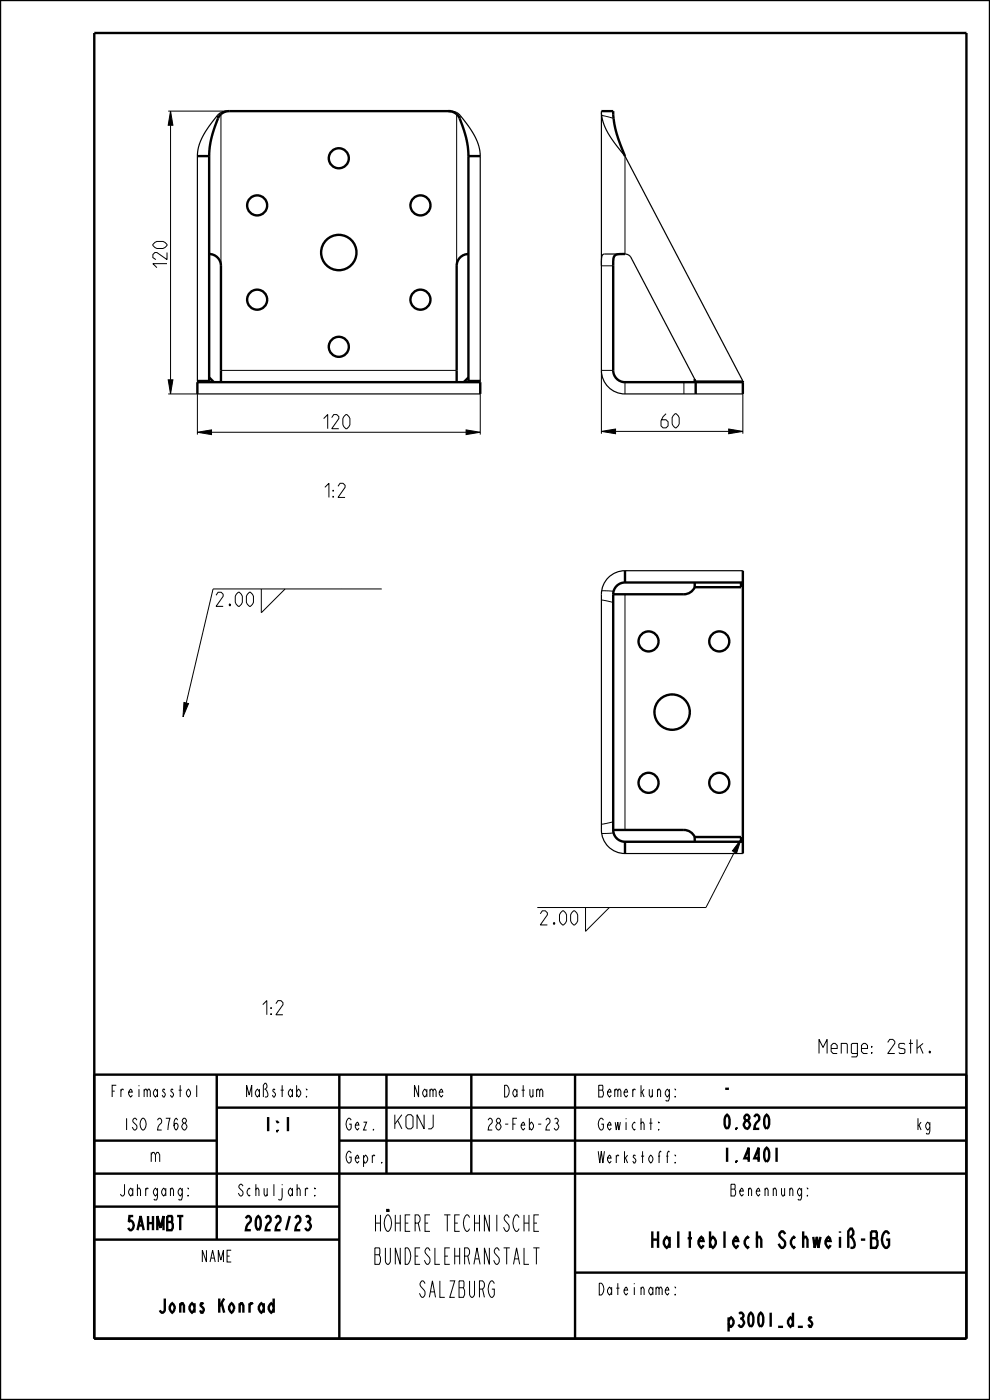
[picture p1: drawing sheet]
<svg xmlns="http://www.w3.org/2000/svg" width="210mm" height="297mm" viewBox="0 0 210 297" stroke-linecap="round" stroke-linejoin="round" font-family="sans-serif">
<path d="M36.2 23.6l.5 3h-1zM35.7 80.6h1l-.5 3zM41.9 91.7l3-.5v1zM98.9 91.2l3 .5-3 .5zM127.6 91.5l3-.5v1zM154.6 91l3 .5-3 .5zM39 149l1 .3-1.2 2.8zM157.2 178.1l-.9 2.9-.9-.5z" fill="#000"/>
<g fill="none" stroke="#000" stroke-width=".21">
<path d="M35.7 23.6h12.9M36.2 23.6l.5 3h-1zM36.2 26.6v54M132.6 33.1v20.8M46.9 78.6h50M130.1 78.6h-2.5v13.4M35.7 80.6h1l-.5 3zM35.7 83.6h6.2v8.6M41.9 91.7l3-.5v1zM41.9 80.8v.3M44.9 91.7h54M98.9 91.2l3 .5-3 .5z"/>
<path d="M101.9 80.8v.3M101.9 83.6v8.6M127.6 91.5l3-.5v1zM130.6 91.5h24M132.6 81.1v2.5M154.6 91l3 .5-3 .5zM157.6 83.6v8.4M60.5 124.9l-5.1 5.1M72.5 124.9h.1M81 124.9h-35.8l-5.7 24.2M132.6 126.1v50M39 149l1 .3-1.2 2.8z"/>
<path d="M157.2 178.1l-.9 2.9-.9-.5zM129.3 192.5l-5.1 5.1M141.2 192.5h.1M155.8 180.7l-6 11.8h-35.8"/>
</g>
<g fill="none" stroke="#000" stroke-width=".51">
<path d="M0 0h210v297h-210zM20 7h185v277h-185zM41.9 33.1h2.5v47.7h-2.5M101.9 33.1h-2.5v47.7h2.5M46.9 78.6v2.5M96.9 78.6v2.5M130.1 78.6a2.5 2.5 0 0 0 2.5 2.5M41.9 83.6v-2.5h60v2.5M44.4 80.1l1 1M99.4 80.1l-1 1M147.4 80.4v.7M147.6 81.1h10"/>
<path d="M147.6 80.8v2.8M157.6 80.8v2.8M130.1 126.1h2.5M132.6 121.1v2.5h25M147.4 123.6v1h9.8v-1M157.6 121.1v60M130.1 176.1h2.5M147.4 178.6v-1h9.8v1M157.6 178.6h-25v2.5M20 228h185v56M46 235h159M46 228v35"/>
<path d="M72 228v56M82 228v21M100 228v21M122 228v56M20 242h26M20 249h185M20 256h52M72 242h133M20 263h52M122 270h83"/>
</g>
<path d="M41.9 33.1v47.7M101.9 33.1v47.7M132.6 33.1l25 47.7h-10l-13.8-26.3-.6-.5-.6-.1M127.6 78.6a5 5 0 0 0 5 5M41.9 83.6h60M147.6 83.6h10M132.6 121.1h25M132.6 181.1h25" fill="none" stroke="#000" stroke-width=".25"/>
<!-- layer: A_ACHSEN -->
<g fill="none" stroke="#000" stroke-width=".51">
<circle cx="71.9" cy="33.6" r="2.13"/>
<circle cx="54.5" cy="43.6" r="2.13"/>
<circle cx="71.9" cy="53.6" r="3.8"/>
<circle cx="89.2" cy="43.6" r="2.13"/>
<circle cx="54.5" cy="63.6" r="2.13"/>
<circle cx="71.9" cy="73.6" r="2.13"/>
<circle cx="89.2" cy="63.6" r="2.13"/>
<circle cx="137.6" cy="136.1" r="2.13"/>
<circle cx="152.6" cy="136.1" r="2.13"/>
<circle cx="142.6" cy="151.1" r="3.8"/>
<circle cx="137.6" cy="166.1" r="2.13"/>
<circle cx="152.6" cy="166.1" r="2.13"/>
</g>
<!-- layer: A_RUNDUNGEN -->
<path d="M46.1 24.5l.1 .6M46.9 24.2v32.2M96.9 24.2v32.2M97.6 24.5l-.1 .6M127.6 24.5l2.6 .6M127.6 56.4h2.5M145.1 81.1v2.5M127.6 127.3l2.5 .5M127.6 125.3l2.6 .1M130.1 174.3l-2.5 .6M130.2 176.7l-2.6 .1" fill="none" stroke="#000" stroke-width=".21"/>
<path d="M95.1 23.6a2.5 2.5 0 0 1 2.4 1.5l1.4 4.1 .3 1.9 .2 2M95.7 23.6h-47.1a2.5 2.5 0 0 0-2.4 1.5l-1.3 4.1-.4 1.9-.1 2M127.6 23.6h2.5v.9a23.8 23.8 0 0 0 2.5 8.6M44.4 53.9a2.5 2.5 0 0 1 2.5 2.5v22.2M99.4 53.9a2.5 2.5 0 0 0-2.5 2.5v22.2M132.6 53.9h-1a1.2 1.2 0 0 0-1.5 1.2v23.5M132.6 81.1h15M132.6 123.6a2.5 2.5 0 0 0-2.5 2.5v50a2.5 2.5 0 0 0 2.5 2.5M147.4 124.5a2.5 2.5 0 0 1-2.3 1.6h-12.5M132.6 176.1h12.5a2.5 2.5 0 0 1 2.3 1.5" fill="none" stroke="#000" stroke-width=".51"/>
<path d="M48.1 23.6a2.91 2.91 0 0 0-2.6 1.6 14.1 14.1 0 0 0-3.6 7.1v.8M95.7 23.6a2.91 2.91 0 0 1 2.5 1.6 14.1 14.1 0 0 1 3.6 7.1l.1 .8M127.6 23.9v.2a10.7 10.7 0 0 0 2.5 5.9l2.5 3.1M127.6 23.6v55M132.6 53.9h-4.6l-.4 .7v1.8M132.6 83.6h15M132.6 121.1a5 5 0 0 0-5 5v50a5 5 0 0 0 5 5" fill="none" stroke="#000" stroke-width=".25"/>
<g font-size="4.6">
<text x="77.1" y="261.2">HÖHERE TECHNISCHE</text>
<text x="77.1" y="268.2">BUNDESLEHRANSTALT</text>
<text x="134.8" y="264.7">Halteblech Schweiß-BG</text>
<text x="87.6" y="275.2">SALZBURG</text>
</g>
<g font-size="3.9">
<text x="35.4" y="56.8" transform="rotate(-90 35.4 56.8)">120</text>
<text x="68.7" y="90.9">120</text>
<text x="140.2" y="90.8">60</text>
<text x="67" y="105.5">1:2</text>
<text x="45.8" y="128.6">2.00</text>
<text x="114.6" y="196.2">2.00</text>
<text x="53.9" y="215.3">1:2</text>
<text x="173.2" y="223.5">Menge: 2stk.</text>
<text x="153.2" y="232.5">-</text>
<text x="55.5" y="240">1:1</text>
<text x="83.2" y="239.5">KONJ</text>
<text x="153.2" y="239.5">0.820</text>
<text x="31.6" y="246.5">m</text>
<text x="153.2" y="246.5">1.4401</text>
<text x="26" y="261">5AHMBT</text>
<text x="50.8" y="261">2022/23</text>
<text x="31.9" y="278.5">Jonas Konrad</text>
<text x="152.9" y="281.5">p3001_d_s</text>
</g>
<g font-size="3.3">
<text x="22.3" y="232.7">Freimasstol</text>
<text x="51.2" y="232.7">Maßstab:</text>
<text x="87.1" y="232.7">Name</text>
<text x="106.1" y="232.7">Datum</text>
<text x="127.1" y="232.7">Bemerkung:</text>
<text x="25.2" y="239.7">ISO 2768</text>
<text x="73.2" y="239.7">Gez.</text>
<text x="102.2" y="239.7">28-Feb-23</text>
<text x="127.1" y="239.7">Gewicht:</text>
<text x="194.2" y="239.7">kg</text>
<text x="73.2" y="246.7">Gepr.</text>
<text x="127.1" y="246.7">Werkstoff:</text>
<text x="24.2" y="253.7">Jahrgang:</text>
<text x="49.2" y="253.7">Schuljahr:</text>
<text x="153.7" y="253.7">Benennung:</text>
<text x="42.1" y="267.7">NAME</text>
<text x="127.1" y="274.7">Dateiname:</text>
</g>
</svg>
